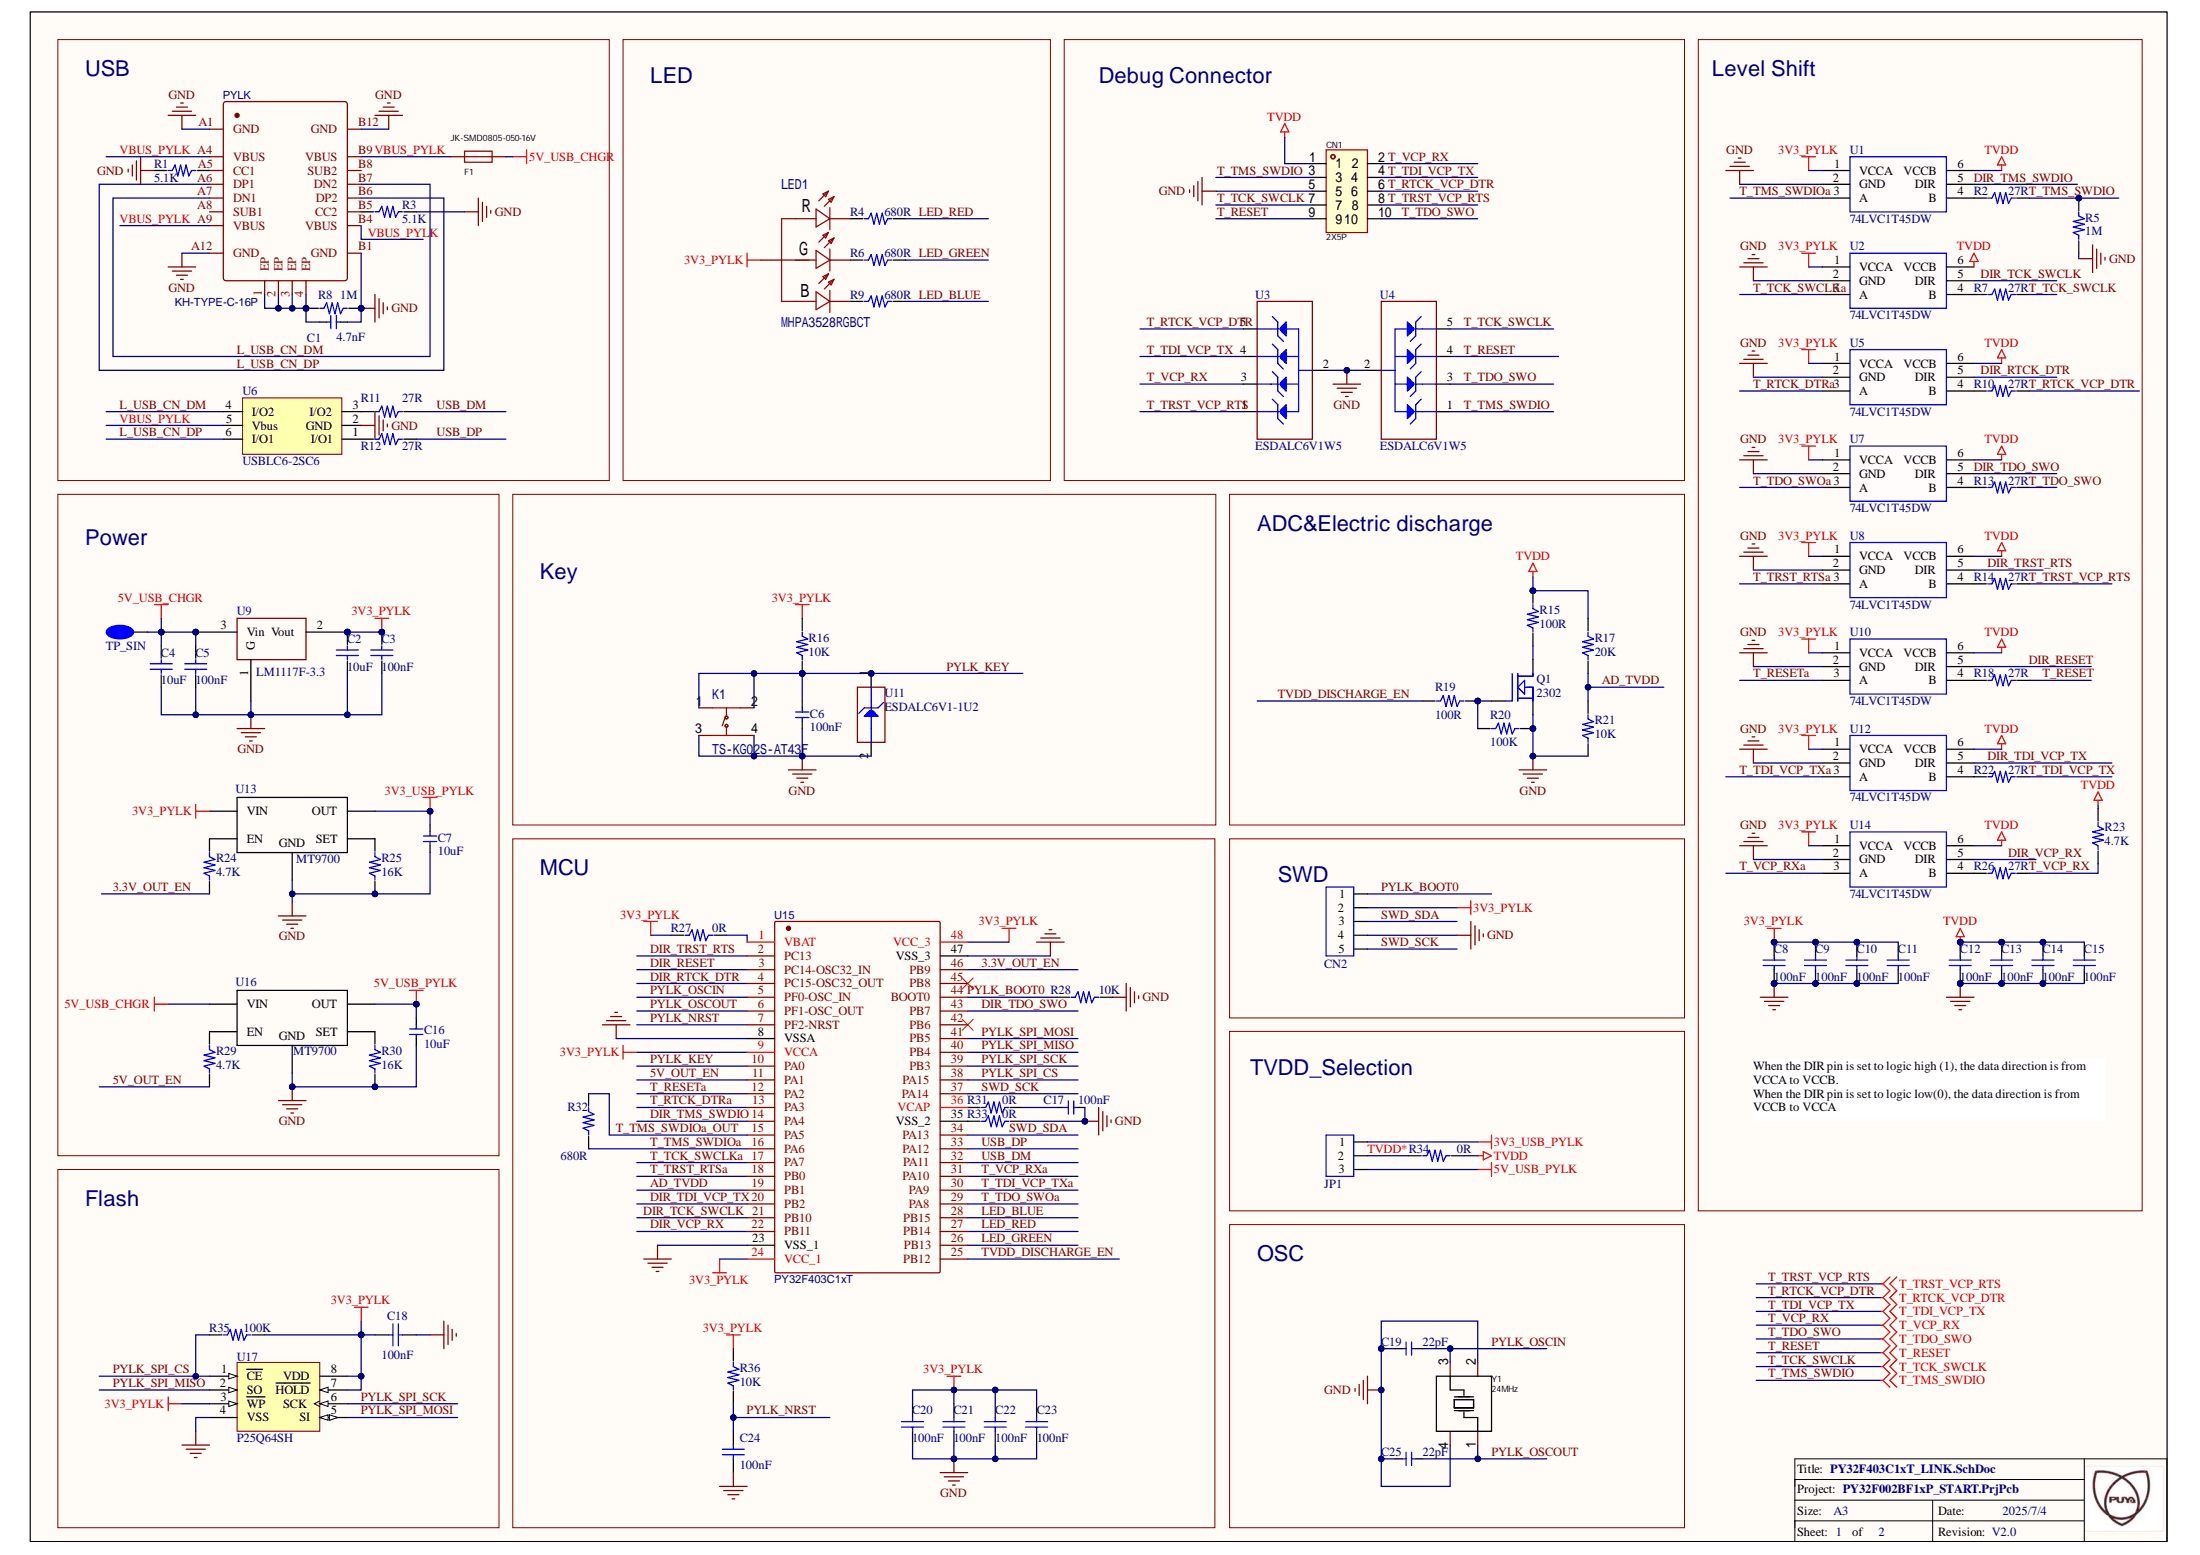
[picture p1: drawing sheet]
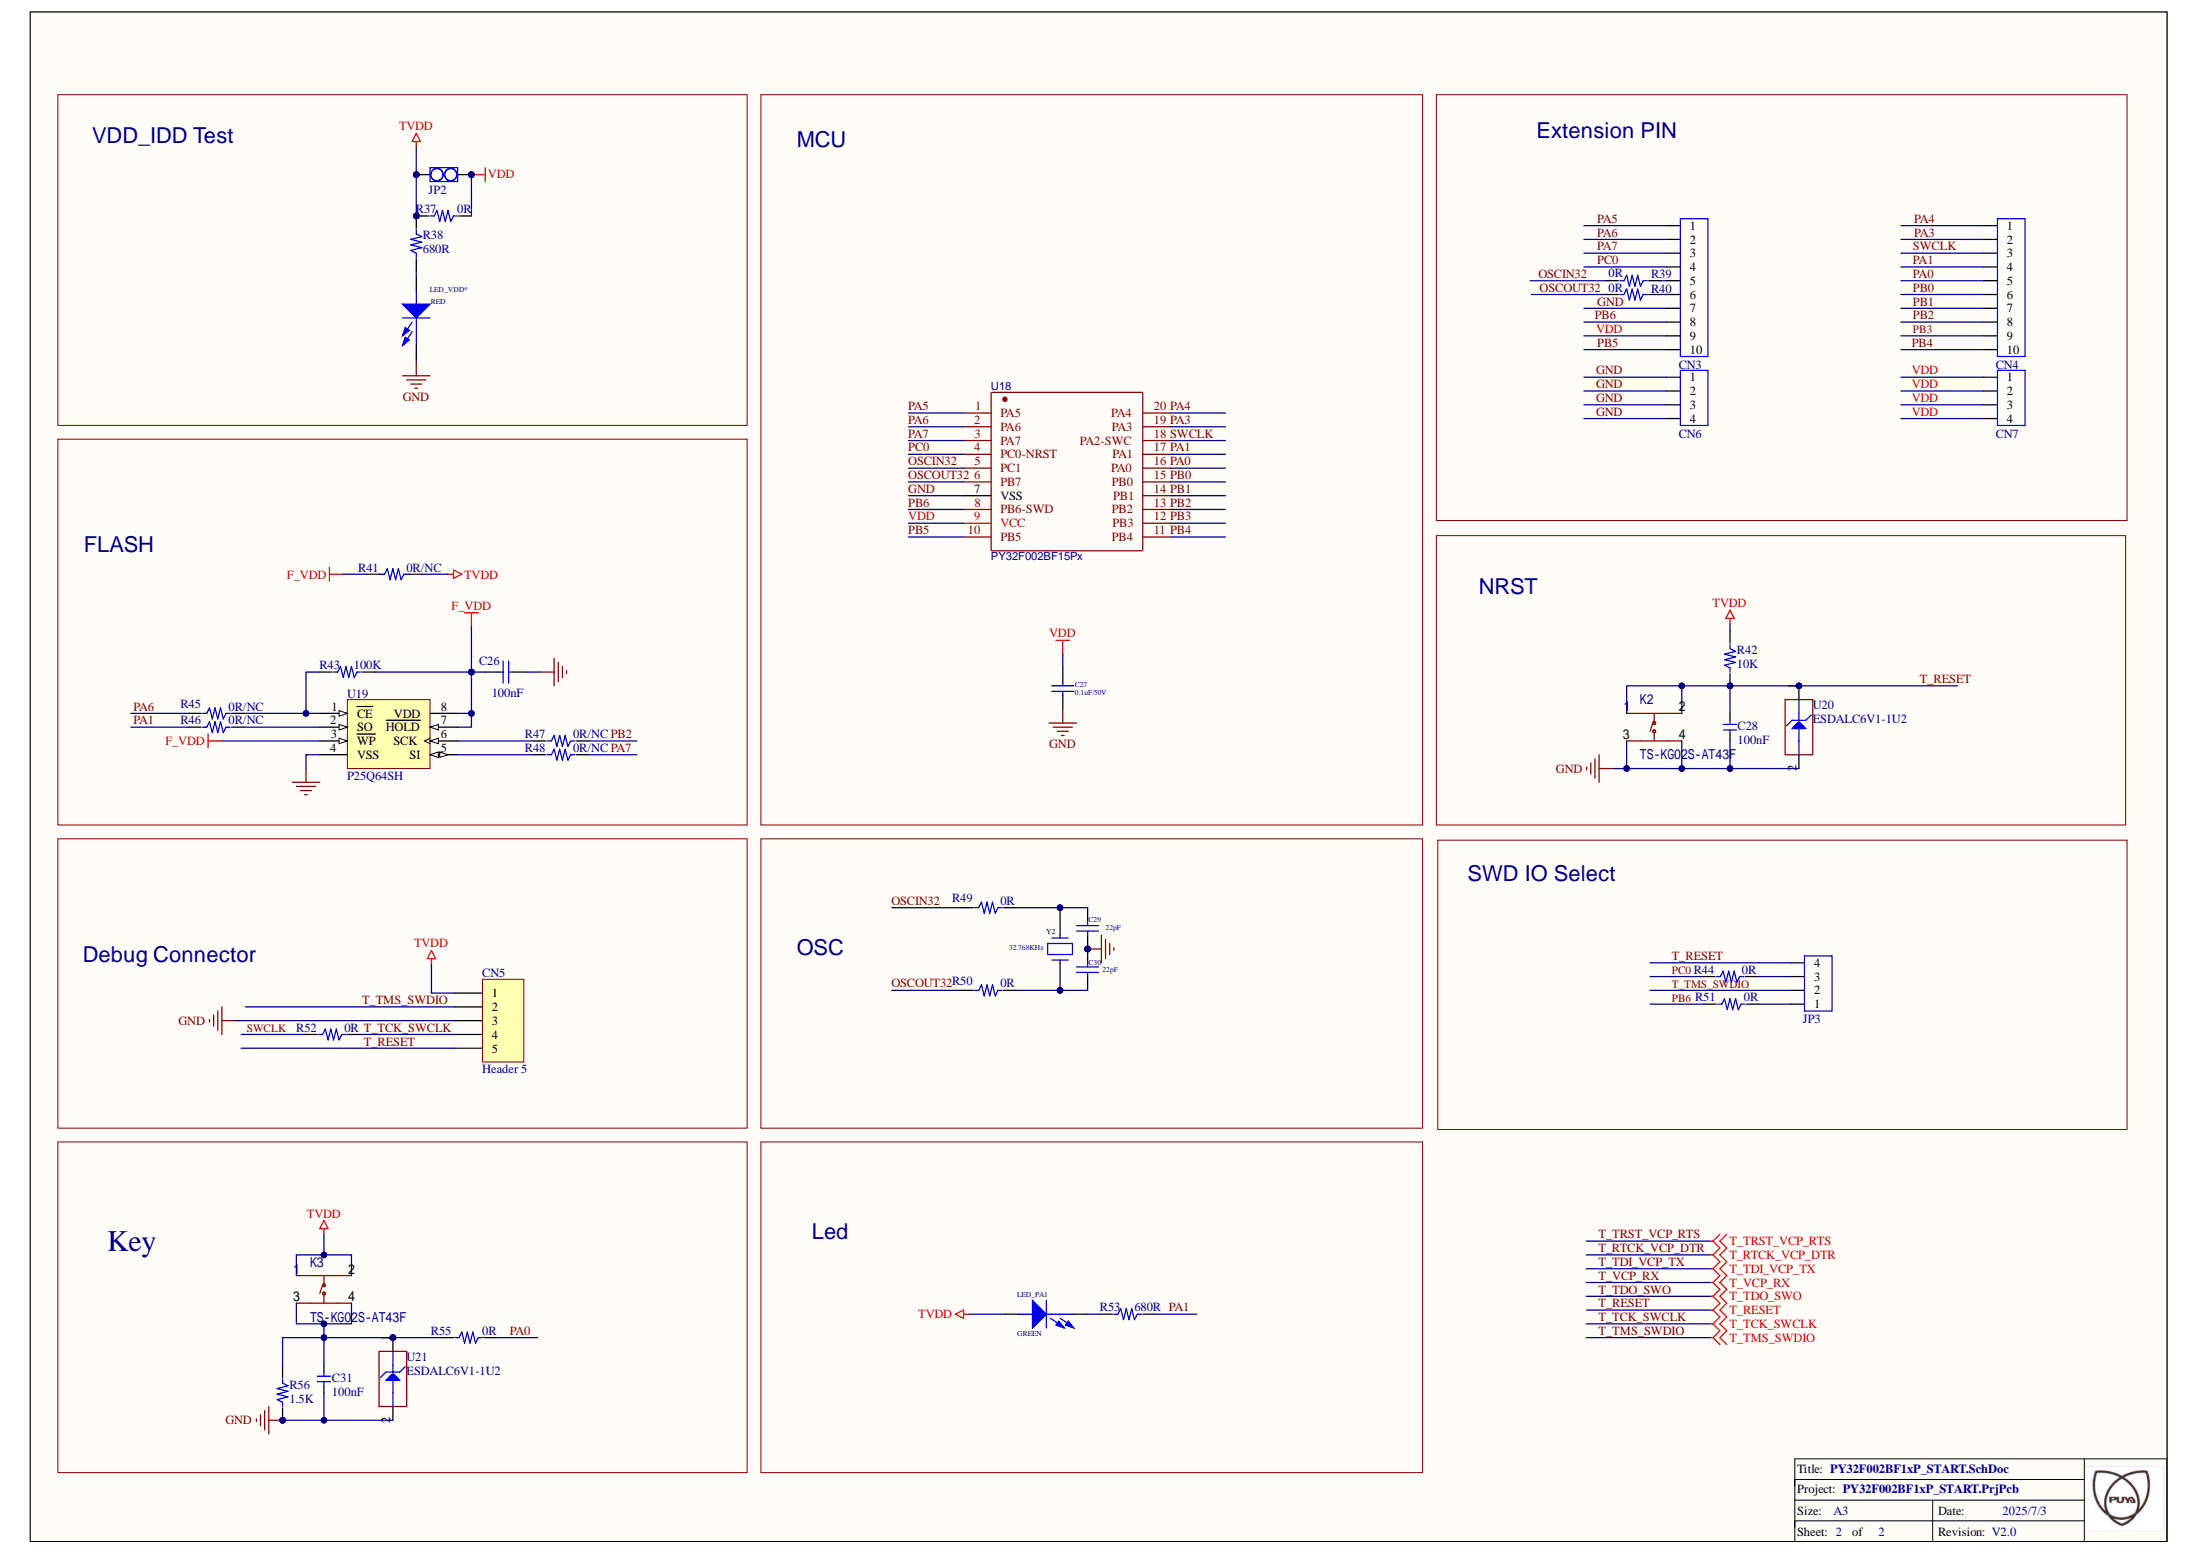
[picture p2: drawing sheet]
# Altium project PY32F002BF1xP_START.PrjPcb
2 sheets, 129 parts. Net scope: global (net labels, ports and power ports of the same name join across sheets).
Board file: PY32F002BF1xP_START.PcbDoc
Sheets:
  PY32F403C1xT_LINK.SchDoc
  PY32F002BF1xP_START.SchDoc

## Sheet PY32F403C1xT_LINK.SchDoc: =DocumentName
size A3; Revision: V2.0; SheetNumber: 1; SheetTotal: 2; Project: PY32F002BF1xP_START.PrjPcb

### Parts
1  TP_SIN  [TP_SIN]
C1  4.7nF  [C0603]
C2  10uF  [C0805]
C3  100nF  [C0603]
C4  10uF  [C0805]
C5  100nF  [C0603]
C6  100nF  [C0603]
C7  10uF  [C0805]
C8  100nF  [C0603]
C9  100nF  [C0603]
C10  100nF  [C0603]
C11  100nF  [C0603]
C12  100nF  [C0603]
C13  100nF  [C0603]
C14  100nF  [C0603]
C15  100nF  [C0603]
C16  10uF  [C0805]
C17  100nF  [C0603]
C18  100nF  [C0603]
C19  22pF  [C0603]
C20  100nF  [C0603]
C21  100nF  [C0603]
C22  100nF  [C0603]
C23  100nF  [C0603]
C24  100nF  [C0603]
C25  22pF  [C0603]
CN1  2X5P  [HDR2X5]
CN2  CON5  [CON5]  (value not drawn)
F1  JK-SMD0805-050-16V  [F0805]
JP1  CON3  [CON3]  (value not drawn)
K1  TS-KG02S-AT43F  [SW-SMD_4P-L6.0-W6.0-P4.50-LS8.5]
LED1  MHPA3528RGBCT  [LED-ARRAY-SMD_4P-L3.5-W2.8-TL]
PYLK  KH-TYPE-C-16P  [USB-C-SMD_KH-TYPE-C-16P]
Q1  2302  [SOT23]
R1  5.1K  [R0603]
R2  27R  [R0603]
R3  5.1K  [R0603]
R4  680R  [R0603]
R5  1M  [R0603]
R6  680R  [R0603]
R7  27R  [R0603]
R8  1M  [R0603]
R9  680R  [R0603]
R10  27R  [R0603]
R11  27R  [R0603]
R12  27R  [R0603]
R13  27R  [R0603]
R14  27R  [R0603]
R15  100R  [R0805]
R16  10K  [R0603]
R17  20K  [R0603]
R18  27R  [R0603]
R19  100R  [R0603]
R20  100K  [R0603]
R21  10K  [R0603]
R22  27R  [R0603]
R23  4.7K  [R0603]
R24  4.7K  [R0603]
R25  16K  [R0603]
R26  27R  [R0603]
R27  0R  [JP2_SMD]
R28  10K  [R0603]
R29  4.7K  [R0603]
R30  16K  [R0603]
R31  0R  [JP2_SMD]
R32  680R  [R0603]
R33  0R  [JP2_SMD]
R34  0R  [JP2_SMD]
R35  100K  [R0603]
R36  10K  [R0603]
U1  74LVC1T45DW  [SOT363]
U2  74LVC1T45DW  [SOT363]
U3  value ESDALC6V1W5  [ESD_SOT323-5L]  (hidden comment: ESD_6V1)
U4  value ESDALC6V1W5  [ESD_SOT323-5L]  (hidden comment: ESD_6V1)
U5  74LVC1T45DW  [SOT363]
U6  USBLC6-2SC6  [SOT23-6]
U7  74LVC1T45DW  [SOT363]
U8  74LVC1T45DW  [SOT363]
U9  LM1117F-3.3  [SOT-89-3_L4.5-W2.5-P1.50-LS4.2-BR]
U10  74LVC1T45DW  [SOT363]
U11  ESDALC6V1-1U2  [ESD_ST0201]
U12  74LVC1T45DW  [SOT363]
U13  MT9700  [SOT23-5]
U14  74LVC1T45DW  [SOT363]
U15  PY32F403C1xT  [LQFP-48_L7.0-W7.0-P0.50-LS9.0-BL]
U16  MT9700  [SOT23-5]
U17  P25Q64SH  [SOP-8P]
Y1  24MHz  [CRYSTAL-SMD_4P-L3.2-W2.5-BL]

### Blocks framed on the sheet
USB: C1 F1 PYLK R1 R3 R8 R11 R12 U6
LED: LED1 R4 R6 R9
Debug Connector: CN1 U3 U4
Level Shift: C8-C15 R2 R5 R7 R10 R13 R14 R18 R22 R23 R26 U1 U2 U5 U7 U8 U10 U12 U14
Power: 1 C2-C5 C7 C16 R24 R25 R29 R30 U9 U13 U16
Key: C6 K1 R16 U11
ADC&Electric discharge: Q1 R15 R17 R19-R21
MCU: C17 C20-C24 R27 R28 R31-R33 R36 U15
SWD: CN2
TVDD_Selection: JP1 R34
Flash: C18 R35 U17
OSC: C19 C25 Y1

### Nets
3V3_PYLK: C2.2 C3.2 C8.2 C9.2 C10.2 C11.2 C18.2 C20.2 C21.2 C22.2 C23.2 CN2.2 LED1.1(-) R16.2 R27.1 R35.2 R36.2 U1.1(VCCA) U2.1(VCCA) U5.1(VCCA) U7.1(VCCA) U8.1(VCCA) U9.2(Vout) U10.1(VCCA) U12.1(VCCA) U13.5(VIN) U14.1(VCCA) U15.9(VCCA) U15.24(VCC_1) U15.48(VCC_3) U17.3(~{WP}) U17.7(~{HOLD}) U17.8(VDD)
3V3_USB_PYLK: C7.2 JP1.1 U13.1(OUT)
5V_USB_CHGR: 1.1(TP_SIN) C4.2 C5.2 F1.2 U9.3(Vin) U16.5(VIN)
5V_USB_PYLK: C16.2 JP1.3 U16.1(OUT)
GND: C1.1 C2.1 C3.1 C4.1 C5.1 C6.1 C7.1 C8.1 C9.1 C10.1 C11.1 C12.1 C13.1 C14.1 C15.1 C16.1 C17.1 C18.1 C19.1 C20.1 C21.1 C22.1 C23.1 C24.1 C25.1 CN1.5 CN2.4 K1.3 K1.4 PYLK.A1(GND) PYLK.A12(GND) PYLK.B1(GND) PYLK.B12(GND) Q1.2(S) R1.1 R3.2 R5.1 R8.2 R20.1 R21.1 R25.1 R28.2 R30.1 R33.2 U1.2(GND) U2.2(GND) U3.2(GND) U4.2(GND) U5.2(GND) U6.2(GND) U7.2(GND) U8.2(GND) U9.1(G) U10.2(GND) U11.2(GND) U12.2(GND) U13.2(GND) U14.2(GND) U15.8(VSSA) U15.23(VSS_1) U15.47(VSS_3) U16.2(GND) U17.4(VSS) Y1.2(GND) Y1.4(GND)
TVDD: C12.2 C13.2 C14.2 C15.2 CN1.1 R15.2 R17.2 R23.2 R34.2 U1.6(VCCB) U2.6(VCCB) U5.6(VCCB) U7.6(VCCB) U8.6(VCCB) U10.6(VCCB) U12.6(VCCB) U14.6(VCCB)
3.3V_OUT_EN: R24.1 U15.46(PB9)
5V_OUT_EN: R29.1 U15.11(PA1)
AD_TVDD: R17.1 R21.2 U15.19(PB1)
DIR_RESET: U10.5(DIR) U15.3(PC14-OSC32_IN)
DIR_RTCK_DTR: U5.5(DIR) U15.4(PC15-OSC32_OUT)
DIR_TCK_SWCLK: U2.5(DIR) U15.21(PB10)
DIR_TDI_VCP_TX: U12.5(DIR) U15.20(PB2)
DIR_TDO_SWO: U7.5(DIR) U15.43(PB7)
DIR_TMS_SWDIO: U1.5(DIR) U15.14(PA4)
DIR_TRST_RTS: U8.5(DIR) U15.2(PC13)
DIR_VCP_RX: U14.5(DIR) U15.22(PB11)
L_USB_CN_DM: PYLK.A7(DN1) PYLK.B7(DN2) U6.4(I/O2)
L_USB_CN_DP: PYLK.A6(DP1) PYLK.B6(DP2) U6.6(I/O1)
LED_BLUE: R9.2 U15.28(PB15)
LED_GREEN: R6.2 U15.26(PB13)
LED_RED: R4.2 U15.27(PB14)
PYLK_BOOT0: CN2.1 R28.1 U15.44(BOOT0)
PYLK_KEY: C6.2 K1.1 K1.2 R16.1 U11.1(IO1) U15.10(PA0)
PYLK_NRST: C24.2 R36.1 U15.7(PF2-NRST)
PYLK_OSCIN: C19.2 U15.5(PF0-OSC_IN) Y1.3(OSC2)
PYLK_OSCOUT: C25.2 U15.6(PF1-OSC_OUT) Y1.1(OSC1)
PYLK_SPI_CS: R35.1 U15.38(PA15) U17.1(~{CE})
PYLK_SPI_MISO: U15.40(PB4) U17.2(SO)
PYLK_SPI_MOSI: U15.41(PB5) U17.5(SI)
PYLK_SPI_SCK: U15.39(PB3) U17.6(SCK)
SWD_SCK: CN2.5 U15.37(PA14)
SWD_SDA: CN2.3 U15.34(PA13)
T_RESET: CN1.9 R18.2 U4.4(IO3) ; off-sheet T_RESET
T_RESETa: U10.3(A) U15.12(PA2)
T_RTCK_DTRa: U5.3(A) U15.13(PA3)
T_RTCK_VCP_DTR: CN1.6 R10.2 U3.5(IO4) ; off-sheet T_RTCK_VCP_DTR
T_TCK_SWCLK: CN1.7 R7.2 U4.5(IO4) ; off-sheet T_TCK_SWCLK
T_TCK_SWCLKa: U2.3(A) U15.17(PA7)
T_TDI_VCP_TX: CN1.4 R22.2 U3.4(IO3) ; off-sheet T_TDI_VCP_TX
T_TDI_VCP_TXa: U12.3(A) U15.30(PA9)
T_TDO_SWO: CN1.10 R13.2 U4.3(IO2) ; off-sheet T_TDO_SWO
T_TDO_SWOa: U7.3(A) U15.29(PA8)
T_TMS_SWDIO: CN1.3 R2.2 R5.2 U4.1(IO1) ; off-sheet T_TMS_SWDIO
T_TMS_SWDIOa: R32.1 U1.3(A) U15.16(PA6)
T_TMS_SWDIOa_OUT: R32.2 U15.15(PA5)
T_TRST_RTSa: U8.3(A) U15.18(PB0)
T_TRST_VCP_RTS: CN1.8 R14.2 U3.1(IO1) ; off-sheet T_TRST_VCP_RTS
T_VCP_RX: CN1.2 R23.1 R26.2 U3.3(IO2) ; off-sheet T_VCP_RX
T_VCP_RXa: U14.3(A) U15.31(PA10)
TVDD*: JP1.2 R34.1
TVDD_DISCHARGE_EN: R19.2 U15.25(PB12)
USB_DM: R11.2 U15.32(PA11)
USB_DP: R12.2 U15.33(PA12)
VBUS_PYLK: F1.1 PYLK.A4(VBUS) PYLK.A9(VBUS) PYLK.B4(VBUS) PYLK.B9(VBUS) U6.5(Vbus)
NetC1_2: C1.2 PYLK.1(EP) PYLK.2(EP) PYLK.3(EP) PYLK.4(EP) R8.1
NetC17_2: C17.2 R31.2
NetLED1_2: LED1.2(-) R9.1
NetLED1_3: LED1.3(-) R6.1
NetLED1_4: LED1.4(-) R4.1
NetPYLK_A5: PYLK.A5(CC1) R1.2
NetPYLK_B5: PYLK.B5(CC2) R3.1
NetQ1_1: Q1.1(G) R19.1 R20.2
NetQ1_3: Q1.3(D) R15.1
NetR2_1: R2.1 U1.4(B)
NetR7_1: R7.1 U2.4(B)
NetR10_1: R10.1 U5.4(B)
NetR11_1: R11.1 U6.3(I/O2)
NetR12_1: R12.1 U6.1(I/O1)
NetR13_1: R13.1 U7.4(B)
NetR14_1: R14.1 U8.4(B)
NetR18_1: R18.1 U10.4(B)
NetR22_1: R22.1 U12.4(B)
NetR24_2: R24.2 U13.4(EN)
NetR25_2: R25.2 U13.3(SET)
NetR26_1: R26.1 U14.4(B)
NetR27_2: R27.2 U15.1(VBAT)
NetR29_2: R29.2 U16.4(EN)
NetR30_2: R30.2 U16.3(SET)
NetR31_1: R31.1 U15.36(VCAP)
NetR33_1: R33.1 U15.35(VSS_2)

Not connected (* = marked no-connect by the designer): PYLK A8(SUB1) B8(SUB2); U15 42(PB6)* 45(PB8)*

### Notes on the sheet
- When the DIR pin is set to logic high (1), the data direction is from VCCA to VCCB.
  When the DIR pin is set to logic low(0), the data direction is from VCCB to VCCA

## Sheet PY32F002BF1xP_START.SchDoc: =DocumentName
size A3; Revision: V2.0; SheetNumber: 2; SheetTotal: 2; Project: PY32F002BF1xP_START.PrjPcb

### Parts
C26  100nF  [C0603]
C27  0.1uF/50V  [0603C]
C28  100nF  [C0603]
C29  22pF  [0603C]
C30  22pF  [0603C]
C31  100nF  [C0603]
CN3  CON10  [CON10]  (value not drawn)
CN4  CON10  [CON10]  (value not drawn)
CN5  Header 5  [HDR1X5]
CN6  CON4  [CON4]  (value not drawn)
CN7  CON4  [CON4]  (value not drawn)
JP2  CON2  [CON2]  (value not drawn)
JP3  CON4  [CON4]  (value not drawn)
K2  TS-KG02S-AT43F  [SW-SMD_4P-L6.0-W6.0-P4.50-LS8.5]
K3  TS-KG02S-AT43F  [SW-SMD_4P-L6.0-W6.0-P4.50-LS8.5]
LED_PA1  GREEN  [0603_LED]
LED_VDD*  RED  [0603_LED]
R37  0R  [JP2_SMD]
R38  680R  [R0603]
R39  0R  [JP2_SMD]
R40  0R  [JP2_SMD]
R41  0R/NC  [JP2_SMD]
R42  10K  [R0603]
R43  100K  [R0603]
R44  0R  [JP2_SMD]
R45  0R/NC  [JP2_SMD]
R46  0R/NC  [JP2_SMD]
R47  0R/NC  [JP2_SMD]
R48  0R/NC  [JP2_SMD]
R49  0R  [JP2_SMD]
R50  0R  [JP2_SMD]
R51  0R  [JP2_SMD]
R52  0R  [JP2_SMD]
R53  680R  [R0603]
R55  0R  [JP2_SMD]
R56  1.5K  [R0603]
U18  PY32F002BF15Px  [TSSOP-20_L6.5-W4.4-P0.65-LS6.4-BL]
U19  P25Q64SH  [SOP-8P]
U20  ESDALC6V1-1U2  [ESD_ST0201]
U21  ESDALC6V1-1U2  [ESD_ST0201]
Y2  32.768KHz  [CRYSTAL-SMD_L3.2-W1.5-1]

### Blocks framed on the sheet
VDD_IDD Test: JP2 LED_VDD* R37 R38
MCU: C27 U18
Extension PIN: CN3 CN4 CN6 CN7 R39 R40
FLASH: C26 R41 R43 R45-R48 U19
NRST: C28 K2 R42 U20
Debug Connector: CN5 R52
OSC: C29 C30 R49 R50 Y2
SWD IO Select: JP3 R44 R51
Key: C31 K3 R55 R56 U21
Led: LED_PA1 R53

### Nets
F_VDD: C26.2 R41.2 R43.2 U19.3(~{WP}) U19.7(~{HOLD}) U19.8(VDD)
GND: C26.1 C27.1 C28.1 C29.1 C30.2 C31.1 CN3.7 CN5.3 CN6.1 CN6.2 CN6.3 CN6.4 K2.3 K2.4 LED_VDD*.2(CATHODE) R56.1 U18.7(VSS) U19.4(VSS) U20.2(GND) U21.2(GND)
TVDD: CN5.1 JP2.1 K3.1 K3.2 LED_PA1.1(ANODE) R37.1 R38.2 R41.1 R42.1
VDD: C27.2 CN3.9 CN7.1 CN7.2 CN7.3 CN7.4 JP2.2 R37.2 U18.9(VCC)
OSCIN32: R39.1 R49.2 U18.5(PC1)
OSCOUT32: R40.1 R50.2 U18.6(PB7)
PA0: CN4.5 R55.2 U18.16(PA0)
PA1: CN4.4 R46.2 R53.2 U18.17(PA1)
PA3: CN4.2 U18.19(PA3)
PA4: CN4.1 U18.20(PA4)
PA5: CN3.1 U18.1(PA5)
PA6: CN3.2 R45.2 U18.2(PA6)
PA7: CN3.3 R48.1 U18.3(PA7)
PB0: CN4.6 U18.15(PB0)
PB1: CN4.7 U18.14(PB1)
PB2: CN4.8 R47.1 U18.13(PB2)
PB3: CN4.9 U18.12(PB3)
PB4: CN4.10 U18.11(PB4)
PB5: CN3.10 U18.10(PB5)
PB6: CN3.8 R51.2 U18.8(PB6-SWD)
PC0: CN3.4 R44.2 U18.4(PC0-NRST)
SWCLK: CN4.3 R52.2 U18.18(PA2-SWC)
T_RESET: C28.2 CN5.5 JP3.4 K2.1 K2.2 R42.2 U20.1(IO1) ; off-sheet T_RESET
T_TCK_SWCLK: CN5.4 R52.1 ; off-sheet T_TCK_SWCLK
T_TMS_SWDIO: CN5.2 JP3.2 ; off-sheet T_TMS_SWDIO
NetC29_2: C29.2 R49.1 Y2.1
NetC30_1: C30.1 R50.1 Y2.2
NetC31_2: C31.2 K3.3 K3.4 R55.1 R56.2 U21.1(IO1)
NetCN3_5: CN3.5 R39.2
NetCN3_6: CN3.6 R40.2
NetJP3_1: JP3.1 R51.1
NetJP3_3: JP3.3 R44.1
NetLED_PA1_2: LED_PA1.2(CATHODE) R53.1
NetLED_VDD*_1: LED_VDD*.1(ANODE) R38.1
NetR43_1: R43.1 R45.1 U19.1(~{CE})
NetR46_1: R46.1 U19.2(SO)
NetR47_2: R47.2 U19.6(SCK)
NetR48_2: R48.2 U19.5(SI)

## Nets that join several sheets
GND: PY32F403C1xT_LINK (65 pins), PY32F002BF1xP_START (20 pins)
TVDD: PY32F403C1xT_LINK (17 pins), PY32F002BF1xP_START (9 pins)
T_RESET: PY32F403C1xT_LINK (CN1.9 R18.2 U4.4), PY32F002BF1xP_START (7 pins)
T_TCK_SWCLK: PY32F403C1xT_LINK (CN1.7 R7.2 U4.5), PY32F002BF1xP_START (CN5.4 R52.1)
T_TMS_SWDIO: PY32F403C1xT_LINK (CN1.3 R2.2 R5.2 U4.1), PY32F002BF1xP_START (CN5.2 JP3.2)
